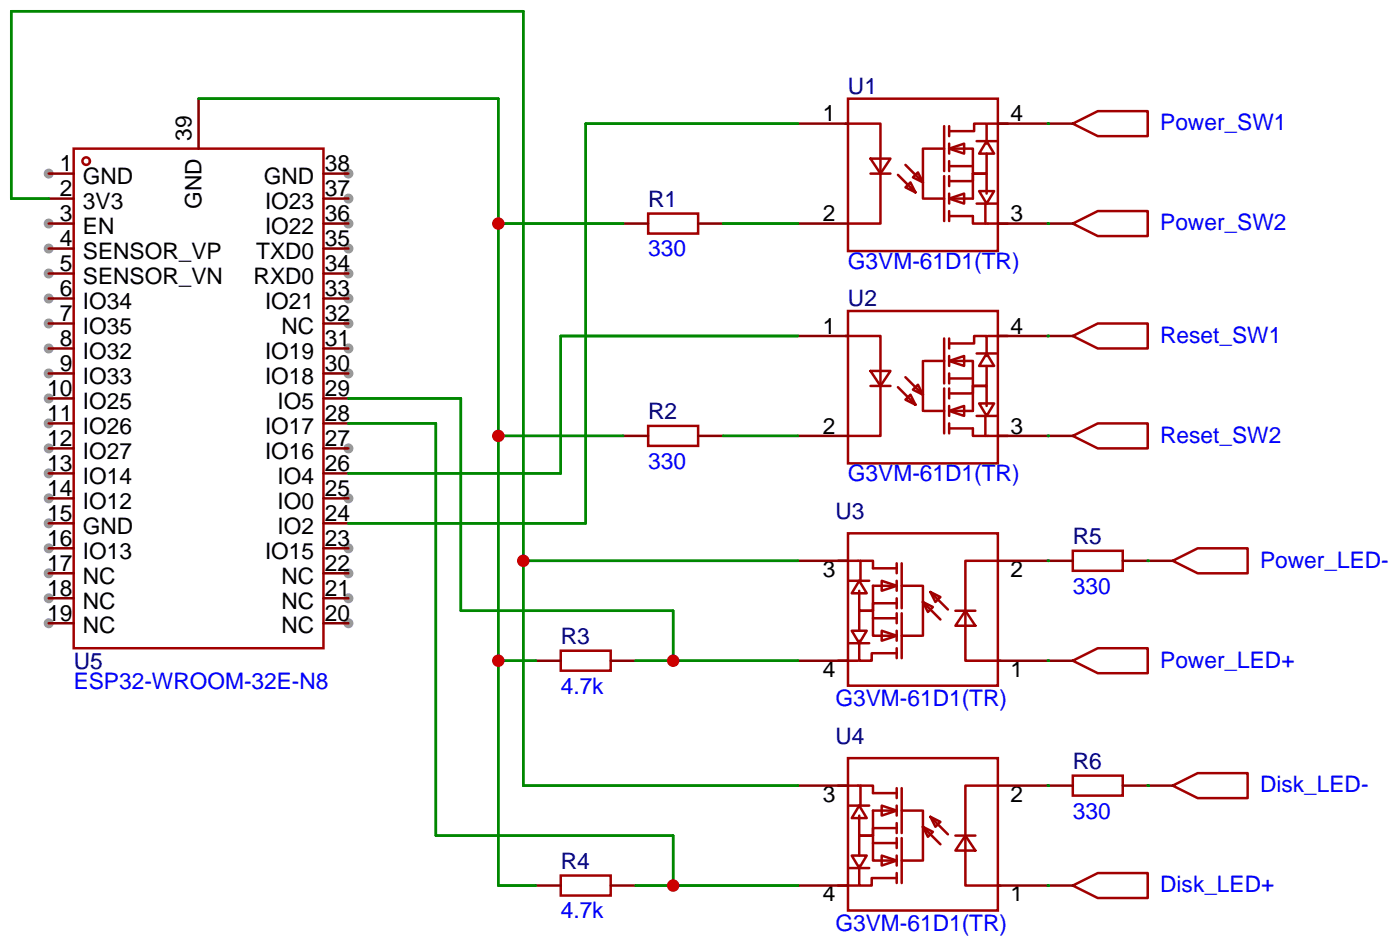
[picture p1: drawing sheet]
<svg xmlns="http://www.w3.org/2000/svg" width="142mm" height="96mm" viewBox="0 0 142 96" stroke-linecap="round" stroke-linejoin="round" font-family="sans-serif">
<g fill="#999">
<circle cx="35.4" cy="17.7" r=".51"/>
<circle cx="35.4" cy="20.2" r=".51"/>
<circle cx="35.4" cy="22.7" r=".51"/>
<circle cx="35.4" cy="25.3" r=".51"/>
<circle cx="35.4" cy="27.8" r=".51"/>
<circle cx="35.4" cy="30.4" r=".51"/>
<circle cx="35.4" cy="32.9" r=".51"/>
<circle cx="35.4" cy="35.4" r=".51"/>
<circle cx="35.4" cy="38" r=".51"/>
<circle cx="35.4" cy="45.6" r=".51"/>
<circle cx="35.4" cy="50.7" r=".51"/>
<circle cx="35.4" cy="55.8" r=".51"/>
<circle cx="35.4" cy="58.3" r=".51"/>
<circle cx="35.4" cy="60.8" r=".51"/>
<circle cx="35.4" cy="63.4" r=".51"/>
<circle cx="5" cy="63.4" r=".51"/>
<circle cx="5" cy="60.8" r=".51"/>
<circle cx="5" cy="58.3" r=".51"/>
<circle cx="5" cy="55.8" r=".51"/>
<circle cx="5" cy="53.2" r=".51"/>
<circle cx="5" cy="50.7" r=".51"/>
<circle cx="5" cy="48.1" r=".51"/>
<circle cx="5" cy="45.6" r=".51"/>
<circle cx="5" cy="43.1" r=".51"/>
<circle cx="5" cy="40.5" r=".51"/>
<circle cx="5" cy="38" r=".51"/>
<circle cx="5" cy="35.4" r=".51"/>
<circle cx="5" cy="32.9" r=".51"/>
<circle cx="5" cy="30.4" r=".51"/>
<circle cx="5" cy="27.8" r=".51"/>
<circle cx="5" cy="25.3" r=".51"/>
<circle cx="5" cy="22.7" r=".51"/>
<circle cx="5" cy="17.7" r=".51"/>
</g>
<g fill="none" stroke="#a10000" stroke-width=".25">
<path d="M7.5 15.1h25.4v50.8h-25.4zM86 12.6h3.5v10.1h-3.3M86.2 10h15.3v15.5h-15.3zM88.5 16.1h2.1l-1.1 1.6zM88.5 17.7h2.1M91.3 17.8l1.8 1.8M92.1 19l.5-.5 .5 1.1zM92.1 16.8l1.8 1.7M92.8 18l.5-.5 .6 1zM93.9 15.1v5.1M94 15.1h2M96 12.8v4.6"/>
<path d="M96 17.9v4.6M96.5 18.4h2.4v-.7h1.4v2M96.5 15.1h2.4v2.6h1.4v-2.1M96.5 13.3h2.6v-.7h1.2v2M96.5 15.1l1.5-.5v1zM96.5 12.8v1M96.5 14.6v1M96.5 16.4v1M96.5 17.9v1M96.5 19.7v1M96.5 16.9h2.4M98.9 17.7v2.5h-2"/>
<path d="M99.3 14.4h2M99.6 19.4h1.5l-.8 1.3zM100.3 14.4l.8 1.2h-1.5zM100.5 12.6h2M109.1 12.6l2.5-1.3h5.1v2.5h-5.1zM65.9 21.7h5.1v2h-5.1zM86 34.2h3.5v10.1h-3.3M86.2 31.6h15.3v15.5h-15.3zM88.5 37.7h2.1l-1.1 1.5zM88.5 39.2h2.1M91.3 39.4l1.8 1.7M92.1 38.4l1.8 1.7"/>
<path d="M92.8 39.6l.5-.5 .6 1zM93.9 36.7v5.1M94 20.2h2M94 36.7h2M96 34.4v4.6M96 39.5v4.6M96.5 22h2.4v.7h3.6M96.5 20.2l1.5-.5v1zM96.5 36.7h2.4v2.5h1.4v-2M96.5 34.9h2.6v-.7h1.2v2M96.5 36.7l1.5-.5v1zM96.5 21.5v1"/>
<path d="M96.5 34.4v1M96.5 36.2v1M96.5 38v1M96.5 39.5v1M96.5 38.5h2.4M98.9 39.2v2.6h-2M99.3 20.7h2M99.3 35.9h2M100.2 20.7v2M100.3 35.9l.8 1.3h-1.5zM100.5 34.2h2M109.1 22.7l2.5-1.2h5.1v2.5h-5.1z"/>
<path d="M109.1 34.2l2.5-1.3h5.1v2.5h-5.1zM65.9 43.3h5.1v2h-5.1zM85.2 57h3.6v.8h2.4M86.2 54.2h15.3v15.5h-15.3zM86.4 59.1h2M87.4 59.1l.7 1.2h-1.5zM87.5 57v2.1M89.7 59.1l1.5 .5-1.5 .5zM90.8 59.6h-2v2.5M91.2 57.3v1M91.2 59.1v1M91.7 59.6h2"/>
<path d="M91.7 57.3v4.5M92.1 40.6l.5-.5 .5 1zM93.9 59.6v5M94 41.8h2M96.5 43.6h2.4v.7h3.6M96.5 40h2.4v-.8h1.4v2.1M96.5 41.8l1.5-.5v1zM96.5 41.3v1M96.5 43.1v1M99.3 42.3h2M99.6 41h1.5l-.8 1.3zM100.2 42.3v2"/>
<path d="M101.5 57h-3.3v10.2h3.5M109.1 56h5.1v2h-5.1zM109.1 44.3l2.5-1.2h5.1v2.5h-5.1zM119.3 57l2.5-1.2h5.1v2.5h-5.1zM57 66.2h5.1v2h-5.1zM85.2 79.9h3.6v.7h2.4M85.2 67.2h2M86.2 77.1h15.3v15.5h-15.3zM86.4 65.4h2M86.6 64.1h1.5l-.7 1.3zM87.4 60.1v2h1.4v-.8h2.4M87.4 64.1v-2h1.4v2.5h2.4"/>
<path d="M87.4 65.2v2h1.2v-.8h2.6M87.5 79.9v2M88.8 62.9h2.4M89.7 64.1l1.5 .5-1.5 .6zM91.2 60.8v1M91.2 62.4v1M91.2 64.1v1.1M91.2 65.9v1M91.7 62.4v4.5M91.7 64.6h2M93.9 61.2l1 .5-.5 .5zM93.9 61.2l1.7 1.8"/>
<path d="M94.6 60.2l1 .5-.5 .5zM94.6 60.2l1.8 1.8M97.2 62.1h2M98.2 62.1l1 1.5h-2zM101.5 79.9h-3.3v10.1h3.5M109.1 78.9h5.1v2h-5.1zM109.1 67.2l2.5-1.3h5.1v2.6h-5.1zM119.3 79.9l2.5-1.3h5.1v2.6h-5.1zM57 89h5.1v2.1h-5.1zM85.2 90h2M86.4 81.9h2M86.4 88.3h2"/>
<path d="M86.6 87h1.5l-.7 1.3zM87.4 82.9v2.1h1.4v-.8h2.4M87.4 81.9l.7 1.3h-1.5zM87.4 87v-2h1.4v2.5h2.4M87.4 88v2h1.2v-.7h2.6M88.8 85.7h2.4M89.7 81.9l1.5 .5-1.5 .5zM89.7 87l1.5 .5-1.5 .5zM90.8 82.4h-2v2.6M91.2 80.1v1.1M91.2 81.9v1M91.2 83.7v1"/>
<path d="M91.2 85.2v1M91.2 87v1M91.2 88.8v1M91.7 80.1v4.6M91.7 85.2v4.6M91.7 82.4h2M91.7 87.5h2M93.9 84.1l1 .5-.5 .5zM93.9 82.4v5.1M93.9 84.1l1.7 1.8M94.6 83.1l1 .5-.5 .5zM94.6 83.1l1.8 1.7"/>
<path d="M97.2 85h2M98.2 85l1 1.5h-2zM109.1 90l2.5-1.2h5.1v2.5h-5.1z"/>
<circle cx="8.8" cy="16.4" r=".38"/>
</g>
<g fill="none" stroke="#870000" stroke-width=".25">
<path d="M5 17.7h2.5M20.2 10v5.1M32.9 17.7h2.5M81.2 12.6h5M101.5 12.6h7.6M5 22.7h2.5M5 20.2h2.5M5 25.3h2.5M5 27.8h2.5M5 30.4h2.5M5 32.9h2.5M5 35.4h2.5"/>
<path d="M5 38h2.5M32.9 22.7h2.5M32.9 20.2h2.5M32.9 25.3h2.5M32.9 27.8h2.5M32.9 30.4h2.5M32.9 32.9h2.5M32.9 35.4h2.5M32.9 38h2.5M63.4 22.7h2.5M71 22.7h2.5M81.2 22.7h5"/>
<path d="M81.2 34.2h5M101.5 22.7h7.6M101.5 34.2h7.6M5 40.5h2.5M5 43.1h2.5M5 45.6h2.5M5 48.1h2.5M5 50.7h2.5M5 53.2h2.5M5 55.8h2.5M5 58.3h2.5M32.9 40.5h2.5"/>
<path d="M32.9 43.1h2.5M32.9 45.6h2.5M32.9 48.1h2.5M32.9 50.7h2.5M32.9 53.2h2.5M32.9 55.8h2.5M32.9 58.3h2.5M63.4 44.3h2.5M71 44.3h2.5M81.2 44.3h5M81.2 57h5M101.5 44.3h7.6"/>
<path d="M101.5 57h7.6M114.2 57h5.1M5 60.8h2.5M5 63.4h2.5M32.9 60.8h2.5M32.9 63.4h2.5M54.5 67.2h2.5M62.1 67.2h2.5M81.2 67.2h5M81.2 79.9h5M101.5 67.2h7.6M101.5 79.9h7.6"/>
<path d="M114.2 79.9h5.1M54.5 90h2.5M62.1 90h2.5M81.2 90h5M101.5 90h7.6"/>
</g>
<g fill="none" stroke="#008700" stroke-width=".25">
<path d="M20.2 10h30.5v80h3.8M81.2 12.6h-21.6v40.6h-24.2M106.6 12.6h.1M5 20.2h-3.9v-19.1h52.1v78.8h28M50.7 22.7h12.7M73.5 22.7h7.7M81.2 34.2h-24.2v13.9h-21.6M106.6 22.7h.1M106.6 34.2h.1M35.4 40.5h11.5v21.6h21.6v5.1M35.4 43.1h8.9v41.9h24.2v5M50.7 44.3h12.7"/>
<path d="M53.2 57h28M73.5 44.3h7.7M106.6 44.3h.1M106.6 57h.1M116.7 57h.1M50.7 67.2h3.8M64.6 67.2h16.6M106.6 67.2h.1M106.6 79.9h.1M116.7 79.9h.1M64.6 90h16.6M106.6 90h.1"/>
</g>
<g fill="#c00">
<circle cx="53.2" cy="57" r=".63"/>
<circle cx="50.7" cy="22.7" r=".63"/>
<circle cx="50.7" cy="44.3" r=".63"/>
<circle cx="50.7" cy="67.2" r=".63"/>
<circle cx="68.5" cy="67.2" r=".63"/>
<circle cx="68.5" cy="90" r=".63"/>
</g>
<g font-size="2.3" fill="#000080">
<text x="86.2" y="9.6">U1</text>
<text x="65.9" y="21">R1</text>
<text x="86.2" y="31.2">U2</text>
<text x="65.9" y="42.6">R2</text>
<text x="85" y="52.8">U3</text>
<text x="109.1" y="55.3">R5</text>
<text x="57" y="65.5">R3</text>
<text x="7.5" y="68">U5</text>
<text x="85" y="75.6">U4</text>
<text x="109.1" y="78.2">R6</text>
<text x="57" y="88.3">R4</text>
</g>
<g font-size="2.3">
<text x="6.1" y="17.4">1</text>
<text x="19.5" y="14.3" transform="rotate(-90 19.5 14.3)">39</text>
<text x="33" y="17.4">38</text>
<text x="83.7" y="12.3">1</text>
<text x="102.7" y="12.3">4</text>
<text x="6.1" y="22.5">3</text>
<text x="6.1" y="20">2</text>
<text x="8.4" y="23.8">EN</text>
<text x="8.4" y="21.2">3V3</text>
<text x="8.4" y="18.7">GND</text>
<text x="20.5" y="21.2" transform="rotate(-90 20.5 21.2)">GND</text>
<text x="26.8" y="18.7">GND</text>
<text x="26.9" y="21.2">IO23</text>
<text x="26.9" y="23.8">IO22</text>
<text x="33" y="20">37</text>
<text x="33" y="22.5">36</text>
<text x="83.7" y="22.5">2</text>
<text x="102.7" y="22.5">3</text>
<text x="6.1" y="27.6">5</text>
<text x="6.1" y="25">4</text>
<text x="8.4" y="28.9">SENSOR_VN</text>
<text x="8.4" y="26.3">SENSOR_VP</text>
<text x="25.8" y="28.9">RXD0</text>
<text x="26.1" y="26.3">TXD0</text>
<text x="33" y="25">35</text>
<text x="33" y="27.6">34</text>
<text x="6.1" y="35.2">8</text>
<text x="6.1" y="32.7">7</text>
<text x="6.1" y="30.1">6</text>
<text x="8.4" y="33.9">IO35</text>
<text x="8.4" y="31.4">IO34</text>
<text x="26.9" y="31.4">IO21</text>
<text x="28.6" y="33.9">NC</text>
<text x="33" y="30.1">33</text>
<text x="33" y="32.7">32</text>
<text x="33" y="35.2">31</text>
<text x="83.7" y="33.9">1</text>
<text x="102.7" y="33.9">4</text>
<text x="4.8" y="40.3">10</text>
<text x="6.1" y="37.7">9</text>
<text x="8.4" y="41.6">IO25</text>
<text x="8.4" y="39">IO33</text>
<text x="8.4" y="36.5">IO32</text>
<text x="26.9" y="36.5">IO19</text>
<text x="26.9" y="39">IO18</text>
<text x="28.2" y="41.6">IO5</text>
<text x="33" y="37.7">30</text>
<text x="33" y="40.3">29</text>
<text x="4.8" y="47.9">13</text>
<text x="4.8" y="45.4">12</text>
<text x="4.8" y="42.8">11</text>
<text x="8.4" y="46.6">IO27</text>
<text x="8.4" y="44.1">IO26</text>
<text x="26.9" y="44.1">IO17</text>
<text x="26.9" y="46.6">IO16</text>
<text x="33" y="42.8">28</text>
<text x="33" y="45.4">27</text>
<text x="33" y="47.9">26</text>
<text x="83.7" y="44.1">2</text>
<text x="102.7" y="44.1">3</text>
<text x="4.8" y="53">15</text>
<text x="4.8" y="50.4">14</text>
<text x="8.4" y="51.7">IO12</text>
<text x="8.4" y="49.2">IO14</text>
<text x="28.2" y="49.2">IO4</text>
<text x="28.2" y="51.7">IO0</text>
<text x="33" y="50.4">25</text>
<text x="33" y="53">24</text>
<text x="4.8" y="58.1">17</text>
<text x="4.8" y="55.5">16</text>
<text x="8.4" y="59.3">NC</text>
<text x="8.4" y="56.8">IO13</text>
<text x="8.4" y="54.3">GND</text>
<text x="26.9" y="56.8">IO15</text>
<text x="28.2" y="54.3">IO2</text>
<text x="28.6" y="59.3">NC</text>
<text x="33" y="55.5">23</text>
<text x="33" y="58.1">22</text>
<text x="83.7" y="58.6">3</text>
<text x="102.7" y="58.6">2</text>
<text x="4.8" y="63.1">19</text>
<text x="4.8" y="60.6">18</text>
<text x="8.4" y="64.4">NC</text>
<text x="8.4" y="61.9">NC</text>
<text x="28.6" y="61.9">NC</text>
<text x="28.6" y="64.4">NC</text>
<text x="33" y="60.6">21</text>
<text x="33" y="63.1">20</text>
<text x="83.7" y="68.8">4</text>
<text x="102.7" y="68.8">1</text>
<text x="83.7" y="81.5">3</text>
<text x="102.7" y="81.5">2</text>
<text x="83.7" y="91.7">4</text>
<text x="102.7" y="91.7">1</text>
</g>
<g font-size="2.3" fill="#00f">
<text x="118" y="13.3">Power_SW1</text>
<text x="118" y="23.4">Power_SW2</text>
<text x="65.9" y="26.1">330</text>
<text x="86.2" y="27.4">G3VM-61D1(TR)</text>
<text x="118" y="34.9">Reset_SW1</text>
<text x="65.9" y="47.7">330</text>
<text x="118" y="45">Reset_SW2</text>
<text x="86.2" y="48.9">G3VM-61D1(TR)</text>
<text x="128.1" y="57.7">Power_LED-</text>
<text x="109.1" y="60.4">330</text>
<text x="7.5" y="70">ESP32-WROOM-32E-N8</text>
<text x="57" y="70.5">4.7k</text>
<text x="85" y="71.8">G3VM-61D1(TR)</text>
<text x="118" y="67.9">Power_LED+</text>
<text x="109.1" y="83.2">330</text>
<text x="128.1" y="80.6">Disk_LED-</text>
<text x="57" y="93.4">4.7k</text>
<text x="85" y="94.7">G3VM-61D1(TR)</text>
<text x="118" y="90.7">Disk_LED+</text>
</g>
</svg>
